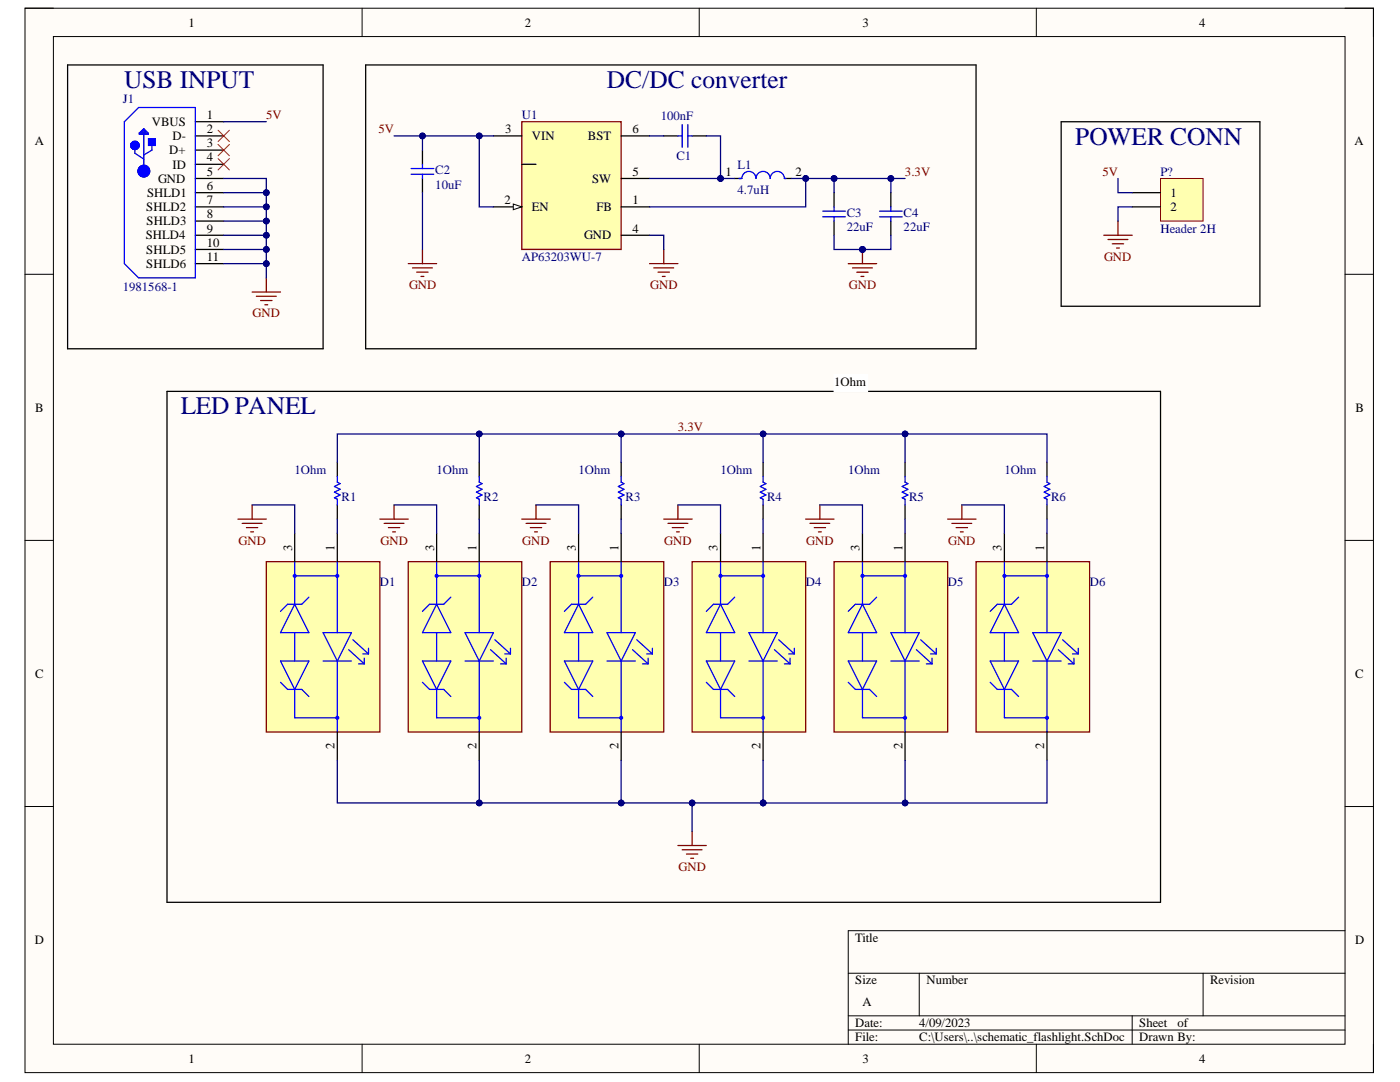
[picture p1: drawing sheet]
# Altium project flashlight.PrjPcb
1 sheet, 20 parts. Net scope: global (net labels, ports and power ports of the same name join across sheets).
Board file: pcb_flashlight.PcbDoc

## Sheet schematic_flashlight.SchDoc
size A; SheetNumber: 1; SheetTotal: 1

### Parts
C1  100nF  [CAPC2013X145X50LL20T25]
C2  10uF  [CAPC2013X145X50LL20T25]
C3  22uF  [CAPC2013X145X50LL20T25]
C4  22uF  [CAPC2013X145X50LL20T25]
D1  SML-LXL8047USBCTR3  [FP-SML-LXL8047USBCTR3-MFG]  (value not drawn)
D2  SML-LXL8047USBCTR3  [FP-SML-LXL8047USBCTR3-MFG]  (value not drawn)
D3  SML-LXL8047USBCTR3  [FP-SML-LXL8047USBCTR3-MFG]  (value not drawn)
D4  SML-LXL8047USBCTR3  [FP-SML-LXL8047USBCTR3-MFG]  (value not drawn)
D5  SML-LXL8047USBCTR3  [FP-SML-LXL8047USBCTR3-MFG]  (value not drawn)
D6  SML-LXL8047USBCTR3  [FP-SML-LXL8047USBCTR3-MFG]  (value not drawn)
J1  1981568-1  [TECO-1981568-5_V]
L1  4.7uH  [FP-NR6028-MFG]
P?  Header 2H  [HDR1X2H]
R1  1Ohm  [RESC3216X60X45LL10T20]
R2  1Ohm  [RESC3216X60X45LL10T20]
R3  1Ohm  [RESC3216X60X45LL10T20]
R4  1Ohm  [RESC3216X60X45LL10T20]
R5  1Ohm  [RESC3216X60X45LL10T20]
R6  1Ohm  [RESC3216X60X45LL10T20]
U1  AP63203WU-7  [FP-TSOT26-MFG]

### Blocks framed on the sheet
USB INPUT: J1
DC/DC converter: C1-C4 L1 U1
POWER CONN: P?
LED PANEL: D1-D6 R1-R6

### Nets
GND: C2.1 C3.1 C4.1 D1.2(C) D1.3(SLUG) D2.2(C) D2.3(SLUG) D3.2(C) D3.3(SLUG) D4.2(C) D4.3(SLUG) D5.2(C) D5.3(SLUG) D6.2(C) D6.3(SLUG) J1.5(GND) J1.6(SHLD1) J1.7(SHLD2) J1.8(SHLD3) J1.9(SHLD4) J1.10(SHLD5) J1.11(SHLD6) P?.2 U1.4(GND)
3.3V: C3.2 C4.2 L1.2 R1.2 R2.2 R3.2 R4.2 R5.2 R6.2 U1.1(FB)
5V: C2.2 J1.1(VBUS) P?.1 U1.2(EN) U1.3(VIN)
NetC1_1: C1.1 L1.1 U1.5(SW)
NetC1_2: C1.2 U1.6(BST)
NetD1_1: D1.1(A) R1.1
NetD2_1: D2.1(A) R2.1
NetD3_1: D3.1(A) R3.1
NetD4_1: D4.1(A) R4.1
NetD5_1: D5.1(A) R5.1
NetD6_1: D6.1(A) R6.1

Not connected (* = marked no-connect by the designer): J1 2(D-)* 3(D+)* 4(ID)*

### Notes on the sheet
- 1Ohm
